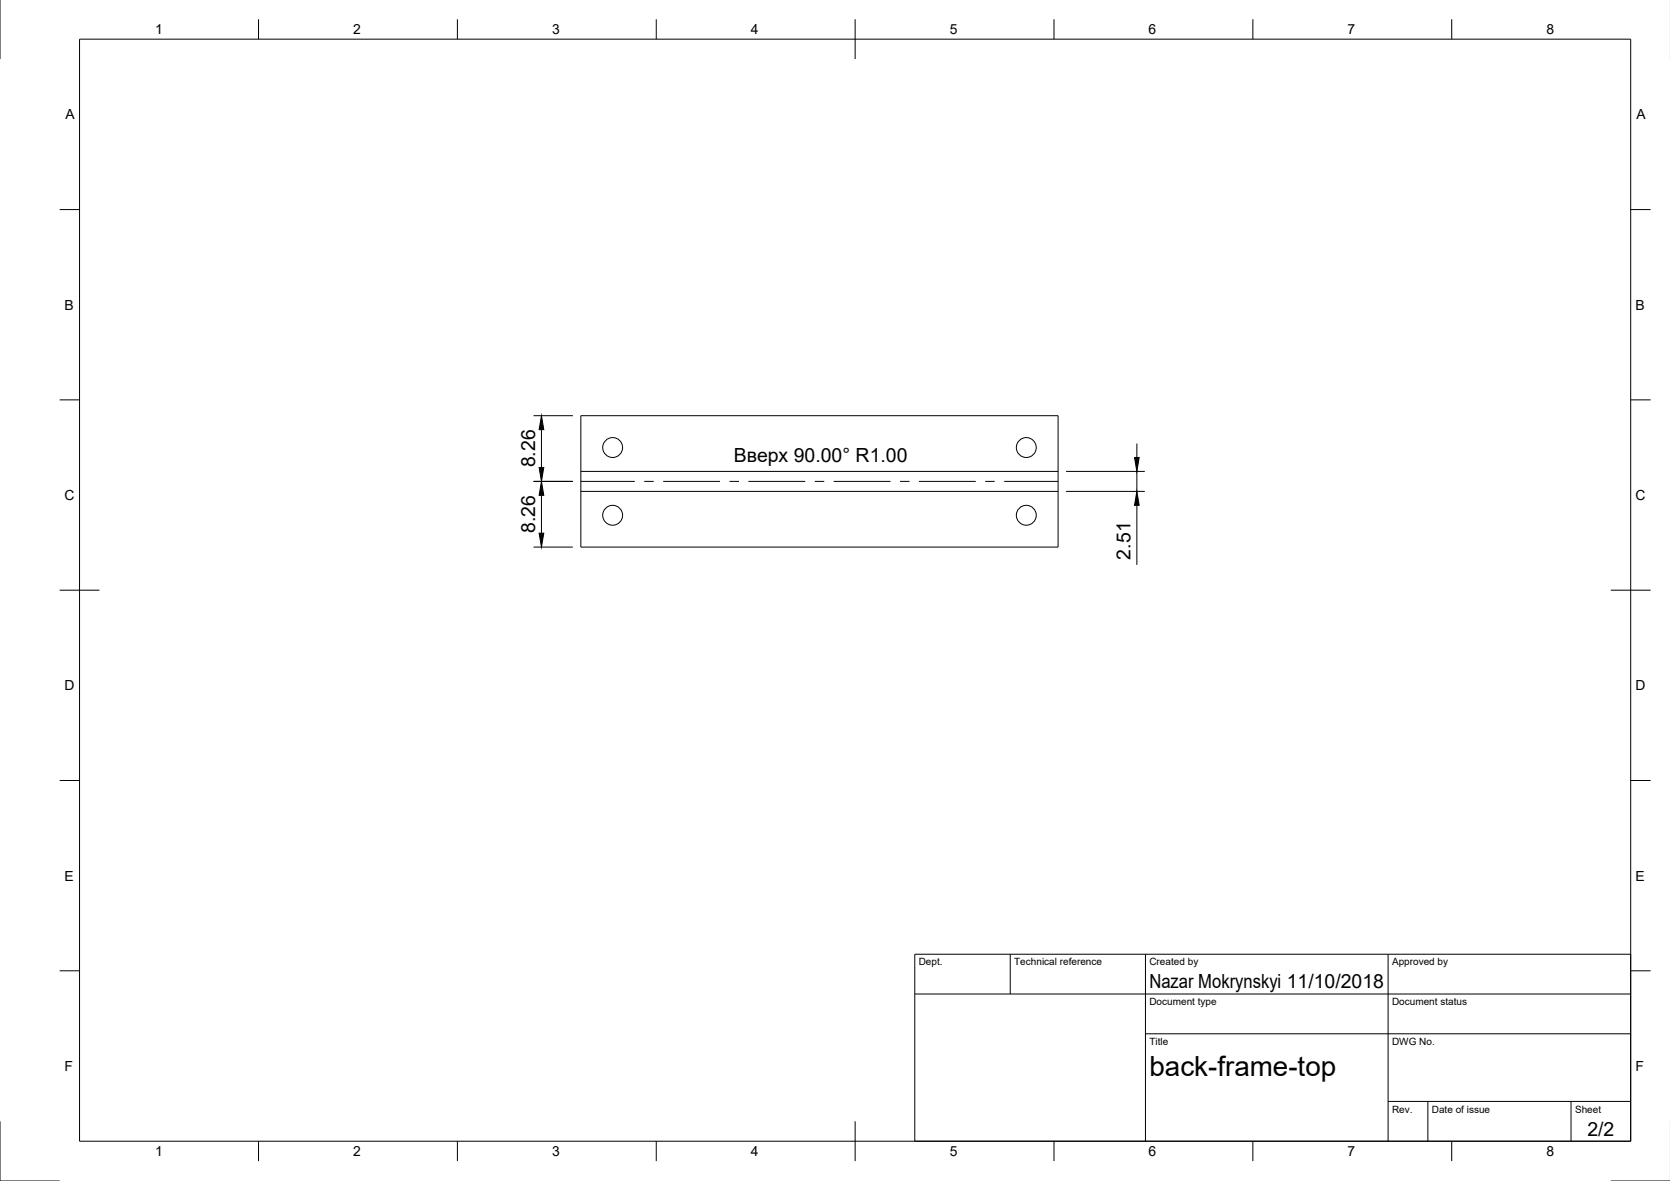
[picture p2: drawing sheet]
<svg xmlns="http://www.w3.org/2000/svg" width="420mm" height="297mm" viewBox="0 0 420 297" stroke-linecap="round" stroke-linejoin="round" font-family="sans-serif">
<!-- layer: Center Lines -->
<path d="M146.1 121.1h13.6M162.1 121.1h2.4M166.9 121.1h14.3M183.5 121.1h2.4M188.3 121.1h14.3M205 121.1h2.4M209.7 121.1h14.3M226.4 121.1h2.4M231.2 121.1h14.3M247.9 121.1h2.4M252.6 121.1h13.6" fill="none" stroke="#000" stroke-width=".25"/>
<!-- layer: Visible Narrow -->
<path d="M146.1 118.6h120.1M146.1 123.6h120.1" fill="none" stroke="#000" stroke-width=".25"/>
<!-- layer: Visible -->
<g fill="none" stroke="#000" stroke-width=".25">
<path d="M146.1 104.6h120.1v33h-120.1z"/>
<circle cx="154.1" cy="112.6" r="2.5"/>
<circle cx="258.2" cy="112.6" r="2.5"/>
<circle cx="154.1" cy="129.6" r="2.5"/>
<circle cx="258.2" cy="129.6" r="2.5"/>
</g>
<!-- layer: TitleBlock -->
<path d="M230.2 240h180.1v47h-180.1zM230.2 250h180.1M254.2 240v10M288.2 240v47M349.2 240v47M288.2 260h122.1M349.2 277h61.1M359.2 277v10M395.3 277v10" fill="none" stroke="#000" stroke-width=".25"/>
<!-- layer: Border -->
<g fill="none" stroke="#000" stroke-width=".25">
<path d="M0 -.1v15M20 9.9h390.3v277.1h-390.3zM65 4.8v5.1M115.1 4.8v5.1M165.1 4.8v5.1M215.1 4.8v10.1M265.2 4.8v5.1M315.2 4.8v5.1M365.2 4.8v5.1M15 52.7h5M410.3 52.7h5M15 100.6h5"/>
<path d="M410.3 100.6h5M15 148.4h10M405.3 148.4h10M15 196.3h5M410.3 196.3h5M15 244.2h5M410.3 244.2h5M0 282v15h15M65 287v5M115.1 287v5M165.1 287v5M215.1 282v10"/>
<path d="M265.2 287v5M315.2 287v5M365.2 287v5M405.3 297h14.9"/>
</g>
<!-- layer: Dimensions -->
<path d="M134.2 104.6h9.9M136.2 108.1v9.5M268.2 118.6h19.8M286 111.6v3.5M286 118.6v5M134.2 121.1h9.9M134.2 137.6h9.9M136.2 124.6v9.5M268.2 123.6h19.8M286 127.1v15" fill="none" stroke="#000" stroke-width=".25"/>
<path d="M136.2 104.6l.6 3.5h-1.2zM135.6 117.6h1.2l-.6 3.5zM285.4 115.1h1.2l-.6 3.5zM136.2 121.1l.6 3.5h-1.2zM135.6 134.1h1.2l-.6 3.5zM286 123.6l.6 3.5h-1.2z" fill="#000" stroke="#000" stroke-width=".25"/>
<text font-size="7" x="289.2" y="270.5">back-frame-top</text>
<g font-size="4.9">
<text x="134.7" y="117.6" transform="rotate(-90 134.7 117.6)">8.26</text>
<text x="184.6" y="116.1">Вверх 90.00° R1.00</text>
<text x="134.7" y="134.1" transform="rotate(-90 134.7 134.1)">8.26</text>
<text x="284.5" y="140.7" transform="rotate(-90 284.5 140.7)">2.51</text>
<text x="289.2" y="248.5">Nazar Mokrynskyi 11/10/2018</text>
<text x="399.4" y="285.7">2/2</text>
</g>
<g font-size="3.5">
<text x="39" y="8.6">1</text>
<text x="88.9" y="8.6">2</text>
<text x="138.9" y="8.6">3</text>
<text x="188.9" y="8.6">4</text>
<text x="239" y="8.6">5</text>
<text x="288.9" y="8.6">6</text>
<text x="339" y="8.6">7</text>
<text x="389.1" y="8.6">8</text>
<text x="16.4" y="30">A</text>
<text x="411.7" y="30">A</text>
<text x="16.2" y="77.9">B</text>
<text x="411.5" y="77.9">B</text>
<text x="16.3" y="125.8">C</text>
<text x="411.5" y="125.8">C</text>
<text x="16.2" y="173.6">D</text>
<text x="411.5" y="173.6">D</text>
<text x="16.3" y="221.5">E</text>
<text x="411.5" y="221.5">E</text>
<text x="16.3" y="269.4">F</text>
<text x="411.5" y="269.4">F</text>
<text x="39" y="290.8">1</text>
<text x="88.9" y="290.8">2</text>
<text x="138.9" y="290.8">3</text>
<text x="188.9" y="290.8">4</text>
<text x="239" y="290.8">5</text>
<text x="288.9" y="290.8">6</text>
<text x="339" y="290.8">7</text>
<text x="389.1" y="290.8">8</text>
</g>
<g font-size="2.5">
<text x="231.2" y="242.8">Dept.</text>
<text x="255.2" y="242.8">Technical reference</text>
<text x="289.2" y="242.8">Created by</text>
<text x="350.2" y="242.8">Approved by</text>
<text x="289.2" y="252.8">Document type</text>
<text x="350.2" y="252.8">Document status</text>
<text x="289.2" y="262.8">Title</text>
<text x="350.2" y="262.8">DWG No.</text>
<text x="350.2" y="279.8">Rev.</text>
<text x="360.2" y="279.8">Date of issue</text>
<text x="396.3" y="279.8">Sheet</text>
</g>
</svg>
